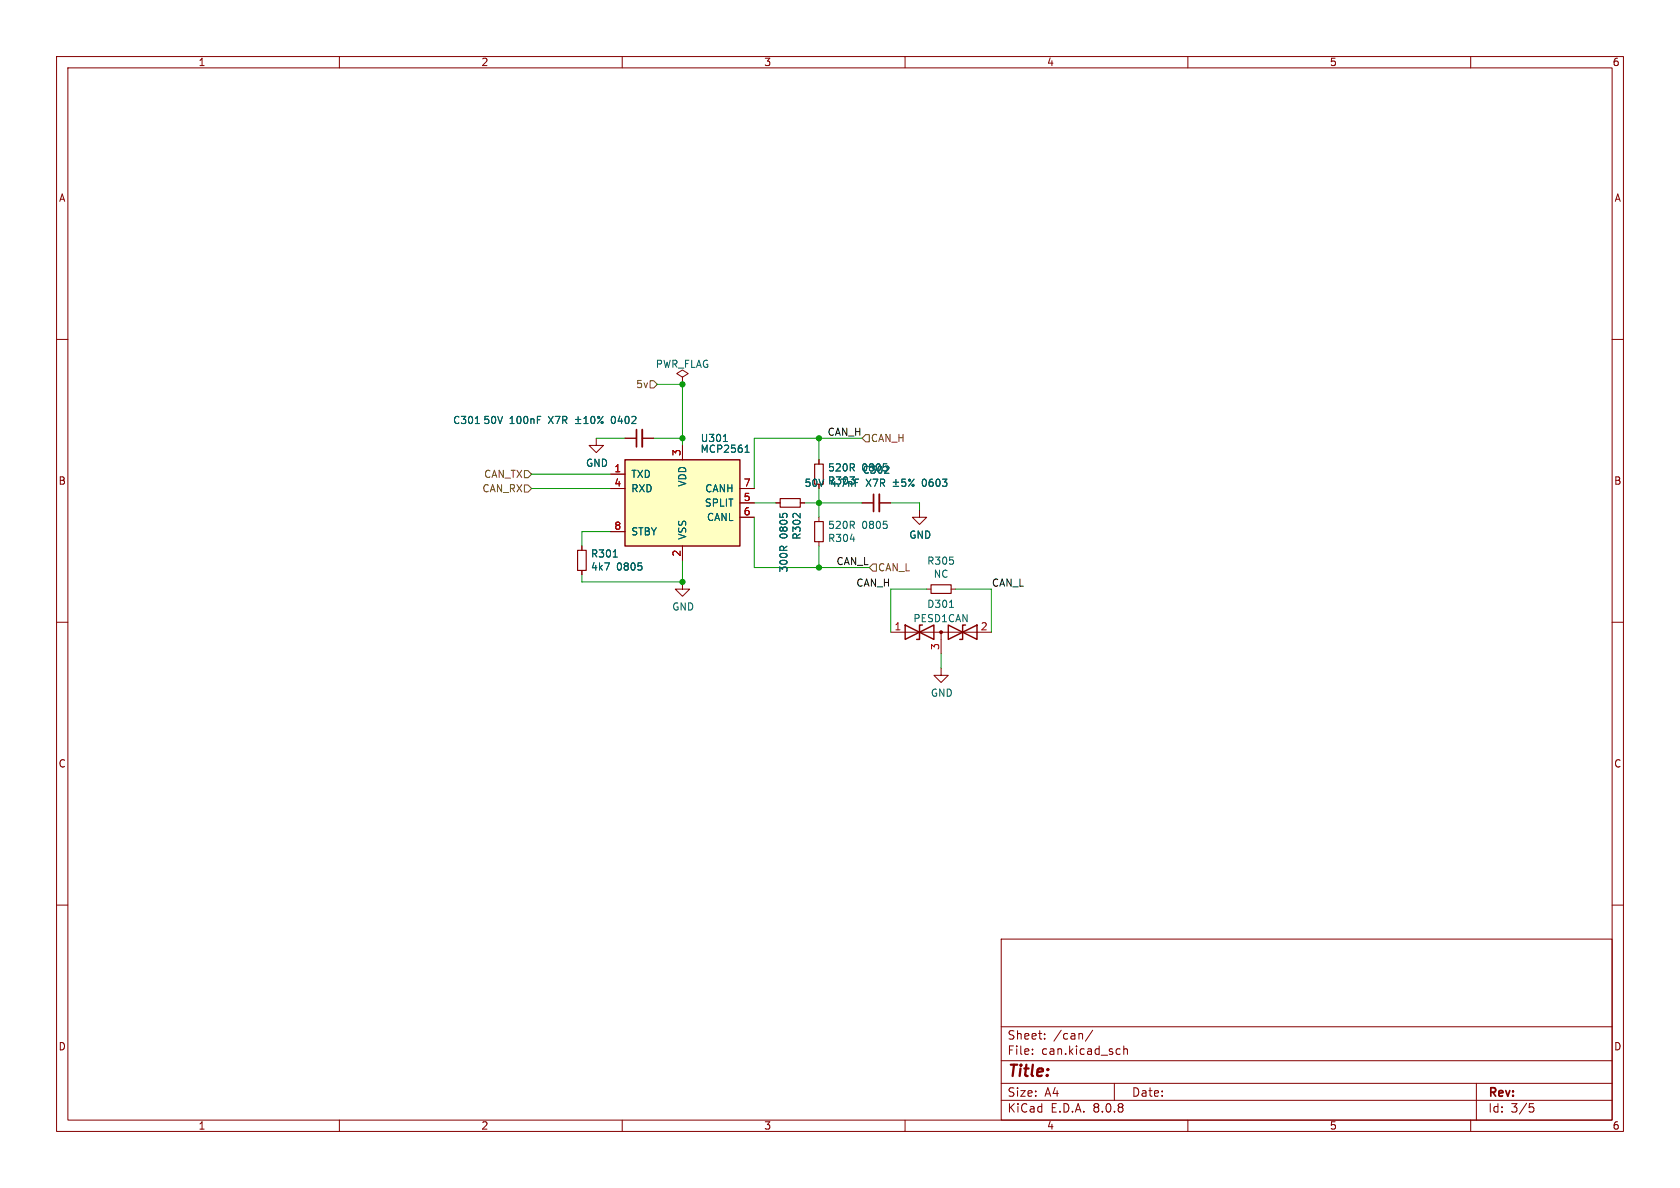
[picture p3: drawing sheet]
<svg xmlns="http://www.w3.org/2000/svg" width="297mm" height="210mm" viewBox="0 0 297 210" stroke-linecap="round" stroke-linejoin="round" font-family="sans-serif">
<g fill="none" stroke="#840000" stroke-width=".18">
<path d="M10 10h277v190h-277zM12 12h273v186h-273zM60 10v2M110 10v2M160 10v2M210 10v2M260 10v2M10 60h2M105.4 77.5v1.2h1.3l-1.3 1.3-1.3-1.3h1.3M110.5 77.5h2M113.5 77.5h2.1M120.6 66.7l1.1-.7-1.1-.6-1 .6 1 .7v1.2"/>
<path d="M120.6 67.9h.1M285 60h2M10 110h2M163.8 104.1h.8M168.1 104.1h.8M285 110h2M10 160h2M177 166h108v32h-108zM285 160h2M60 198v2M110 198v2M160 198v2"/>
<path d="M177 194.5h108M177 191.5h108M177 187.5h108M177 181.5h108M182.5 186.3v.1M182.5 185.5v.1M184.7 183.6v.1M184.7 182.8v.1M193.2 182.1l-1.3 2M197 191.5v3M197.9 185.4l.1 .1M198 186.3l-.1 .1"/>
<path d="M198.7 184.9v1.5M198.7 185.5l.2-.1 .3 .1 .1 .9M210 198v2M260 198v2M261 191.5v6.5M270.4 195.1h.7M270.5 195.7h.4l.3 .3-.2 .5-.5 .1"/>
</g>
<path d="M164.6 103.4h3.5v1.5h-3.5z" fill="none" stroke="#840000" stroke-width=".2"/>
<path d="M113.5 75.9v3.1" fill="none" stroke="#840000" stroke-width=".33"/>
<path d="M112.5 75.9v3.1" fill="none" stroke="#840000" stroke-width=".3"/>
<g fill="none" stroke="#006464" stroke-width=".18">
<path d="M84 74.9h.8M101.7 74.9h1M101.7 74.1h1M102.2 73.7v.9M103.2 74.9h.8M103.2 74l.4-.4v1.3M104.6 73.7l.1-.1a.68 .68 0 0 1 .5 .6 .68 .68 0 0 1-.5 .7l-.1-.1-.2-.4zM106.6 73.6l-.9 1.3"/>
<circle cx="105.8" cy="73.8" r=".18"/>
<circle cx="106.4" cy="74.7" r=".18"/>
</g>
<path d="M110.5 81.3h20.3v15.2h-20.3z" fill="#ffffc2"/>
<path d="M110.5 81.3h20.3v15.2h-20.3zM160 110.5l5.1 2.5v-2.5l-5.1 2.5zM163.1 110.5h-.5v2.5h-.5M167.6 110.5l5.1 2.5v-2.5l-5.1 2.5zM170.7 110.5h-.5v2.5h-.5" fill="none" stroke="#840000" stroke-width=".25"/>
<g fill="none" stroke="#840000" stroke-width=".18">
<path d="M110.5 77.5h2M113.5 77.5h2.1M120.6 78.7v2.6M102.9 96.5v.8M107.9 83.8h2.6M107.9 86.4h2.6M107.9 94h2.6M120.6 96.5v2.6M130.8 86.4h2.5M130.8 88.9h2.5M130.8 91.4h2.5M137.2 88.9h.7"/>
<path d="M141.5 88.9h.7M144.8 81.3v.7M144.8 91.4v.8M144.8 95.8v.7M152.4 88.9h2M155.4 88.9h2.1M162.6 90.2v1.2h1.2l-1.2 1.3-1.3-1.3h1.3M102.9 100.8v.8M120.6 102.9v1.2h1.3l-1.3 1.3-1.2-1.3h1.2M157.5 111.8h17.8M166.4 118.1v1.3h1.2l-1.2 1.3-1.3-1.3h1.3M166.4 111.8v3.8"/>
</g>
<g fill="none" stroke="#006464" stroke-width=".18">
<path d="M84 74.9h.8M101.7 74.9h1M101.7 74.1h1M102.2 73.7v.9M103.2 74.9h.8M103.2 74l.4-.4v1.3M104.6 73.7l.1-.1a.68 .68 0 0 1 .5 .6 .68 .68 0 0 1-.5 .7l-.1-.1-.2-.4zM106.6 73.6l-.9 1.3M127.9 78h.7M131.7 80h.7M131.8 79l.3-.3v1.3M108.4 98.5h.7"/>
<path d="M138.5 90.8h.5M150.3 95.3h.8M156.8 92.8v.5M157.9 85.2h1M157.9 86h1M158.4 84.8v.9M160.1 84.7h-.6l-.1 .6 .2-.1h.4l.1 .2v.5l-.2 .1-.5-.1M161.6 84.7l-1 1.3M113.4 100.1v.6M167.9 107.4h.7"/>
<circle cx="105.8" cy="73.8" r=".18"/>
<circle cx="106.4" cy="74.7" r=".18"/>
<circle cx="160.8" cy="84.9" r=".18"/>
<circle cx="161.4" cy="85.8" r=".18"/>
</g>
<path d="M102.1 97.3h1.5v3.5h-1.5zM137.9 88.1h3.6v1.6h-3.6zM144 82h1.5v3.6h-1.5zM144 92.2h1.5v3.6h-1.5z" fill="none" stroke="#840000" stroke-width=".2"/>
<path d="M155.4 87.4v3" fill="none" stroke="#840000" stroke-width=".33"/>
<path d="M154.4 87.4v3" fill="none" stroke="#840000" stroke-width=".3"/>
<circle cx="166.4" cy="111.8" r=".25" fill="#840000" stroke="#840000" stroke-width=".18"/>
<path d="M114.9 67.3h.7l.6 .6-.6 .7h-.7zM153 76.8h.7v1.3h-.7l-.6-.6zM92.7 83.2h.6l.7 .6-.7 .7h-.6zM92.7 85.7h.6l.7 .7-.7 .6h-.6zM154.3 99.7h.6v1.3h-.6l-.6-.7z" fill="none" stroke="#725600" stroke-width=".18"/>
<g fill="none" stroke="#009600" stroke-width=".18">
<path d="M105.4 77.5h5.1M115.6 77.5h5M116.2 67.9h4.4v10.8M144.8 77.5v3.8M152.4 77.5h-19.1v8.9M94 83.8h13.9M94 86.4h13.9M107.9 94h-5v2.5M120.6 99.1v3.8h-17.7v-1.3M133.3 88.9h3.9M133.3 91.4v8.9h20.4M142.2 88.9h10.2"/>
<path d="M144.8 86.4v5M144.8 96.5v3.8M157.5 88.9h5.1v1.3M163.8 104.1h-6.3v7.7M166.4 115.6v2.5M168.9 104.1h6.4v7.7"/>
</g>
<g fill="#009600" stroke="#009600" stroke-width=".18">
<circle cx="144.8" cy="88.9" r=".46"/>
<circle cx="144.8" cy="100.3" r=".46"/>
<circle cx="144.8" cy="77.5" r=".46"/>
<circle cx="120.6" cy="102.9" r=".46"/>
<circle cx="120.6" cy="77.5" r=".46"/>
<circle cx="120.6" cy="67.9" r=".46"/>
</g>
<text font-size="2.8" fill="#840000" x="178" y="190.9">Title:</text>
<g font-size="2.1" fill="#840000">
<text x="178" y="184">Sheet:</text>
<text x="186.2" y="184">/can/</text>
<text x="178" y="186.7">File:</text>
<text x="184.1" y="186.7">can.kicad_sch</text>
<text x="178" y="196.9">KiCad</text>
<text x="178" y="194.1">Size:</text>
<text x="184.7" y="194.1">A4</text>
<text x="185.7" y="196.9">E.D.A.</text>
<text x="193.3" y="196.9">8.0.8</text>
<text x="200" y="194.1">Date:</text>
<text x="263" y="194.3">Rev:</text>
<text x="263" y="196.9">Id:</text>
<text x="267.1" y="196.9">3/5</text>
</g>
<g font-size="1.8" fill="#840000">
<text x="35" y="11.9">1</text>
<text x="85" y="11.9">2</text>
<text x="135" y="11.9">3</text>
<text x="185" y="11.9">4</text>
<text x="235" y="11.9">5</text>
<text x="285" y="11.9">6</text>
<text x="10.3" y="35.9">A</text>
<text x="285.3" y="35.9">A</text>
<text x="10.3" y="85.9">B</text>
<text x="285.3" y="85.9">B</text>
<text x="10.3" y="135.9">C</text>
<text x="285.3" y="135.9">C</text>
<text x="10.3" y="185.9">D</text>
<text x="285.3" y="185.9">D</text>
<text x="35" y="199.9">1</text>
<text x="85" y="199.9">2</text>
<text x="135" y="199.9">3</text>
<text x="185" y="199.9">4</text>
<text x="235" y="199.9">5</text>
<text x="285" y="199.9">6</text>
</g>
<g font-size="1.8" fill="#006464">
<text x="115.8" y="65.2">PWR_FLAG</text>
<text x="80" y="75.2">C301</text>
<text x="85.4" y="75.2">50V</text>
<text x="90" y="75.2">100nF</text>
<text x="97.1" y="75.2">X7R</text>
<text x="108.5" y="75.2">0402</text>
<text x="103.5" y="82.7">GND</text>
<text x="123.8" y="80.2">MCP2561</text>
<text x="123.8" y="78.3">U301</text>
<text x="146.3" y="83.5">520R</text>
<text x="152.4" y="83.5">0805</text>
<text x="152.4" y="83.9">C302</text>
<text x="111.5" y="84.7">TXD</text>
<text x="111.5" y="87.2">RXD</text>
<text x="121.5" y="86.1" transform="rotate(-90 121.5 86.1)">VDD</text>
<text x="124.5" y="89.8">SPLIT</text>
<text x="124.6" y="87.2">CANH</text>
<text x="142.1" y="86.3">50V R303</text>
<text x="146.8" y="86.3">4.7nF</text>
<text x="153.2" y="86.3">X7R</text>
<text x="163.5" y="86.3">0603</text>
<text x="111.5" y="94.8">STBY</text>
<text x="121.5" y="95.5" transform="rotate(-90 121.5 95.5)">VSS</text>
<text x="124.9" y="92.3">CANL</text>
<text x="139.4" y="95.2" transform="rotate(-90 139.4 95.2)">0805</text>
<text x="141.7" y="95.5" transform="rotate(-90 141.7 95.5)">R302</text>
<text x="146.3" y="93.7">520R</text>
<text x="152.4" y="93.7">0805</text>
<text x="160.7" y="95.4">GND</text>
<text x="104.4" y="98.8">R301</text>
<text x="104.4" y="101.1">4k7</text>
<text x="109" y="101.1">0805</text>
<text x="139.4" y="101.3" transform="rotate(-90 139.4 101.3)">300R</text>
<text x="146.3" y="96">R304</text>
<text x="163.8" y="100">R305</text>
<text x="163.8" y="107.7">D301</text>
<text x="165" y="102.3">NC</text>
<text x="118.7" y="108.1">GND</text>
<text x="161.4" y="110.2">PESD1CAN</text>
<text x="164.5" y="123.4">GND</text>
</g>
<g font-size="1.8" fill="#725600">
<text x="112.4" y="68.8">5v</text>
<text x="153.9" y="78.3">CAN_H</text>
<text x="85.2" y="87.2">CAN_RX</text>
<text x="85.5" y="84.7">CAN_TX</text>
<text x="155.1" y="101.2">CAN_L</text>
</g>
<g font-size="1.8" fill="#0f0f0f">
<text x="146.2" y="77.1">CAN_H</text>
<text x="147.8" y="100">CAN_L</text>
<text x="151.3" y="103.8">CAN_H</text>
<text x="175.3" y="103.8">CAN_L</text>
</g>
<g font-size="1.8" fill="#a90000">
<text x="108.5" y="83.6">1</text>
<text x="120.4" y="80.7" transform="rotate(-90 120.4 80.7)">3</text>
<text x="108.5" y="86.1">4</text>
<text x="131.4" y="88.6">5</text>
<text x="131.4" y="86.1">7</text>
<text x="108.5" y="93.7">8</text>
<text x="131.4" y="91.2">6</text>
<text x="120.4" y="98.5" transform="rotate(-90 120.4 98.5)">2</text>
<text x="158" y="111.5">1</text>
<text x="173.3" y="111.5">2</text>
<text x="166.1" y="115" transform="rotate(-90 166.1 115)">3</text>
</g>
</svg>
